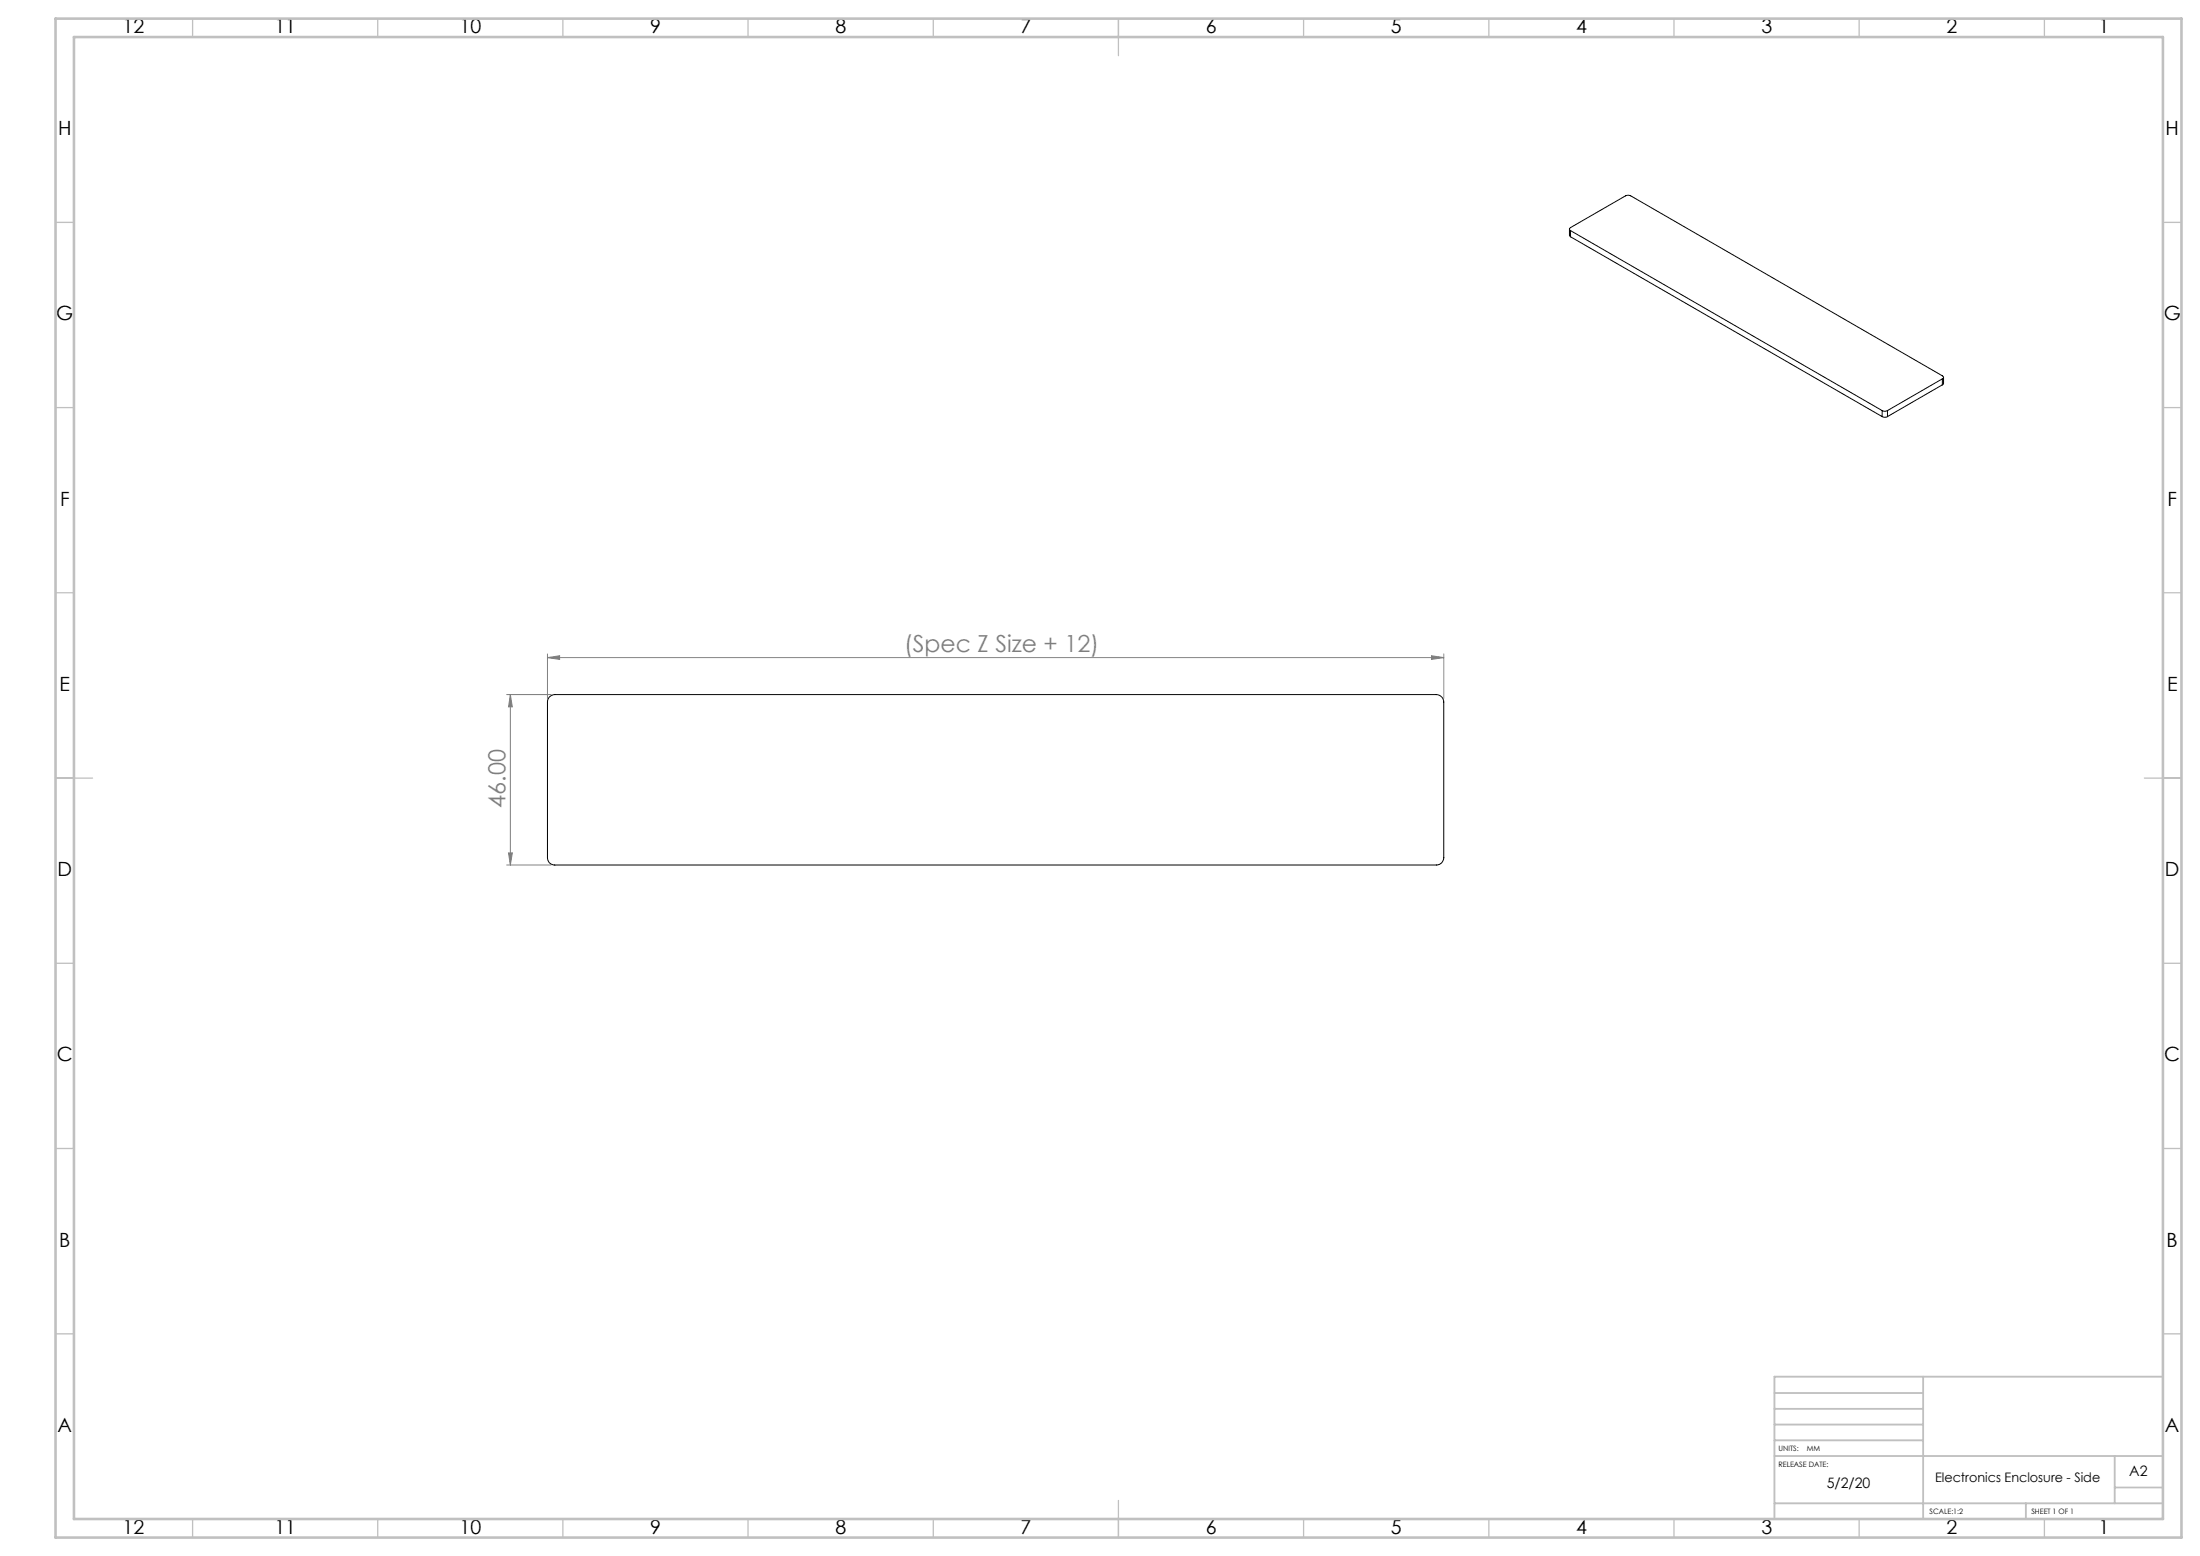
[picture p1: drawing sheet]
<svg xmlns="http://www.w3.org/2000/svg" width="594mm" height="420mm" viewBox="0 0 594 420" stroke-linecap="round" stroke-linejoin="round" font-family="sans-serif">
<path d="M147.8 177.5l3.3-.5v1zM147.8 176.5v12M147.8 177.5h242M386.5 177l3.3 .5-3.3 .5zM389.8 176.5v12M136.8 187.5h12M137.8 187.5v46M137.8 187.5l.5 3.3h-1zM136.8 233.5h12M137.3 230.2h1l-.5 3.3z" fill="none" stroke="#808080" stroke-width=".27"/>
<g fill="none" stroke="#c0c0c0" stroke-width=".35">
<path d="M52 5v5M102 5v5M152 5v5M202 5v5M252 5v5M302 5v10M352 5v5M402 5v5M452 5v5M502 5v5M552 5v5M15 60h5"/>
<path d="M584 60h5M15 110h5M584 110h5M15 160h5M584 160h5M15 210h10M579 210h10M15 260h5M584 260h5M15 310h5M584 310h5M15 360h5"/>
<path d="M584 360h5M52 410v5M102 410v5M152 410v5M202 410v5M252 410v5M302 405v10M352 410v5M402 410v5M452 410v5M502 410v5M552 410v5"/>
</g>
<path d="M479.1 376h40.2M519.3 371.6v38.4M584 371.6h-104.9v38.4M479.1 388.8h40.2M479.1 384.5h40.2M479.1 380.3h40.2M479.1 393h104.9M571 393v12.8M479.1 405.8h104.9M547 405.8v4.2M571 401.5h13" fill="none" stroke="#c0c0c0" stroke-width=".5"/>
<path d="M15 5h574v410h-574zM20 10h564v400h-564z" fill="none" stroke="#c0c0c0" stroke-width=".7"/>
<g fill="#808080">
<path d="M147.8 177.5l3.3-.5v1zM386.5 177l3.3 .5-3.3 .5z"/>
<path d="M137.8 187.5l.5 3.3h-1zM137.3 230.2h1l-.5 3.3z"/>
</g>
<g fill="none" stroke="#000" stroke-width=".27">
<path d="M423.8 61.9v1.7l.2 .3M424 62.2a.43 .43 0 0 1-.2-.4 .43 .43 0 0 1 .2-.4l14.9-8.5 .7-.2 .6 .1 84.2 48.6a.42 .42 0 0 1 .4 .4 .42 .42 0 0 1-.4 .5M424 62.2l84.2 48.6M424 63.9l84.2 48.5M424 62.2v1.7M508.2 110.8l.5 .2 .9-.2M508.2 112.4l.5 .2 .9-.2M508.2 110.8v1.6M509.6 110.8v1.6M524.4 102.3l-14.8 8.5M524.4 102.3v1.6M524.4 103.9l-14.8 8.5"/>
<path d="M524.8 101.9v1.6l-.4 .4M148.4 188.1l1.4-.6h238a2.05 2.05 0 0 1 2 2v42a1.99 1.99 0 0 1-2 2h-238a1.93 1.93 0 0 1-2-2v-42l.2-.8z"/>
</g>
<g font-size="6.3" fill="#808080">
<text x="244.1" y="176.1">(Spec Z Size + 12)</text>
<text x="136.4" y="218" transform="rotate(-90 136.4 218)">46.00</text>
</g>
<g font-size="5.3">
<text x="33.1" y="9">12</text>
<text x="74.1" y="9">11</text>
<text x="124.1" y="9">10</text>
<text x="175.6" y="9">9</text>
<text x="225.6" y="9">8</text>
<text x="275.6" y="9">7</text>
<text x="325.6" y="9">6</text>
<text x="375.6" y="9">5</text>
<text x="425.6" y="9">4</text>
<text x="475.6" y="9">3</text>
<text x="525.6" y="9">2</text>
<text x="566.6" y="9">1</text>
<text x="15.7" y="36.5">H</text>
<text x="584.7" y="36.5">H</text>
<text x="15.2" y="86.5">G</text>
<text x="584.2" y="86.5">G</text>
<text x="16.2" y="136.5">F</text>
<text x="585.2" y="136.5">F</text>
<text x="16.1" y="186.5">E</text>
<text x="585.1" y="186.5">E</text>
<text x="15.5" y="236.5">D</text>
<text x="584.5" y="236.5">D</text>
<text x="15.4" y="286.5">C</text>
<text x="584.4" y="286.5">C</text>
<text x="16" y="336.6">B</text>
<text x="585" y="336.6">B</text>
<text x="15.5" y="386.5">A</text>
<text x="584.5" y="386.5">A</text>
<text x="33.1" y="414">12</text>
<text x="74.1" y="414">11</text>
<text x="124.1" y="414">10</text>
<text x="175.6" y="414">9</text>
<text x="225.6" y="414">8</text>
<text x="275.6" y="414">7</text>
<text x="325.6" y="414">6</text>
<text x="375.6" y="414">5</text>
<text x="425.6" y="414">4</text>
<text x="475.6" y="414">3</text>
<text x="525.6" y="414">2</text>
<text x="566.6" y="414">1</text>
</g>
<g font-size="3.9">
<text x="493.2" y="401.6">5/2/20</text>
<text x="574.9" y="398.5">A2</text>
</g>
<text font-size="3.5" x="522.5" y="400.1">Electronics Enclosure - Side</text>
<g font-size="2">
<text x="480.2" y="391.7">UNITS:</text>
<text x="487.8" y="391.7">MM</text>
<text x="480.2" y="396">RELEASE DATE:</text>
<text x="521" y="408.6">SCALE:1:2</text>
<text x="548.5" y="408.6">SHEET 1 OF 1</text>
</g>
</svg>
